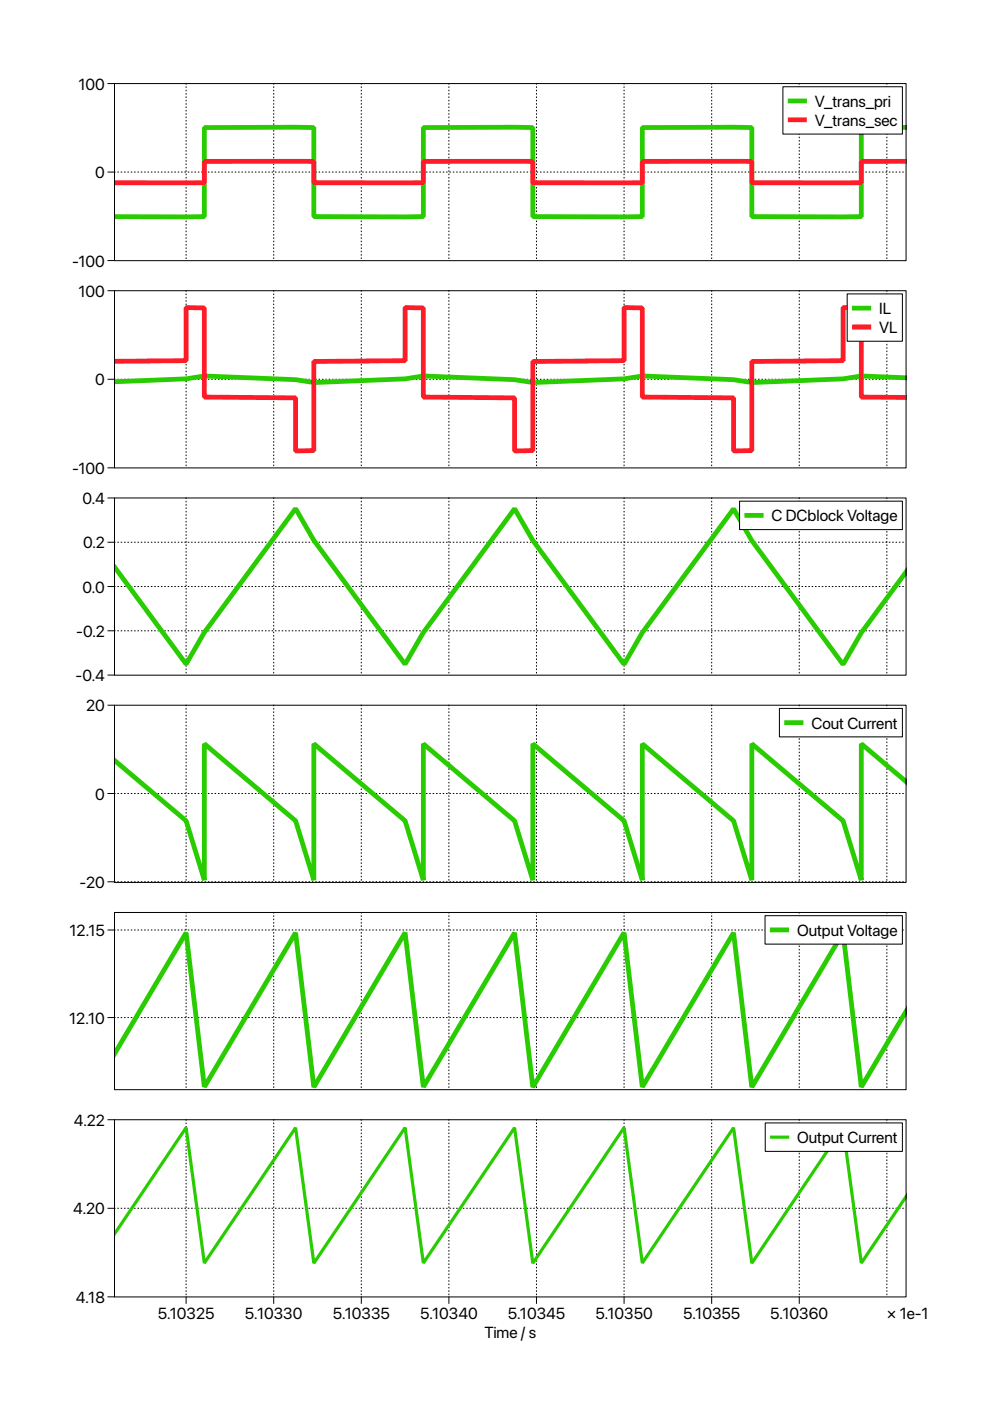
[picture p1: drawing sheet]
<svg xmlns="http://www.w3.org/2000/svg" width="210mm" height="297mm" viewBox="0 0 210 297" stroke-linecap="round" stroke-linejoin="round" font-family="sans-serif">
<g fill="none" stroke="#000" stroke-width=".21" stroke-dasharray=".1 .6">
<path d="M39.5 17.7v37.5M58 17.7v37.5M76.6 17.7v37.5M95.2 17.7v37.5M113.7 17.7v37.5M132.3 17.7v37.5M150.9 17.7v37.5M169.5 17.7v37.5M188 17.7v37.5M24.3 36.5h167.8M39.5 61.6v37.6M58 61.6v37.6"/>
<path d="M76.6 61.6v37.6M95.2 61.6v37.6M113.7 61.6v37.6M132.3 61.6v37.6M150.9 61.6v37.6M169.5 61.6v37.6M188 61.6v37.6M24.3 80.4h167.8M24.3 115h167.8M39.5 105.6v37.5M58 105.6v37.5M76.6 105.6v37.5"/>
<path d="M95.2 105.6v37.5M113.7 105.6v37.5M132.3 105.6v37.5M150.9 105.6v37.5M169.5 105.6v37.5M188 105.6v37.5M24.3 133.7h167.8M24.3 124.4h167.8M39.5 149.5v37.6M58 149.5v37.6M76.6 149.5v37.6M95.2 149.5v37.6"/>
<path d="M113.7 149.5v37.6M132.3 149.5v37.6M150.9 149.5v37.6M169.5 149.5v37.6M188 149.5v37.6M24.3 168.2h167.8M24.3 187h167.8M24.3 197.2h167.8M39.5 193.5v37.5M58 193.5v37.5M76.6 193.5v37.5M95.2 193.5v37.5"/>
<path d="M113.7 193.5v37.5M132.3 193.5v37.5M150.9 193.5v37.5M169.5 193.5v37.5M188 193.5v37.5M24.3 215.7h167.8M39.5 237.4v37.6M58 237.4v37.6M76.6 237.4v37.6M95.2 237.4v37.6M113.7 237.4v37.6M132.3 237.4v37.6"/>
<path d="M150.9 237.4v37.6M169.5 237.4v37.6M188 237.4v37.6M24.3 256.2h167.8"/>
</g>
<g fill="none" stroke="#000" stroke-width=".21">
<path d="M22.9 17.7h1.4M24.3 17.7h167.8v37.6h-167.8zM22.9 36.5h1.4M22.9 55.2h1.4M22.9 61.6h1.4M24.3 61.6h167.8v37.6h-167.8zM22.9 99.2h1.4M22.9 80.4h1.4M22.9 115h1.4M22.9 105.6h1.4M24.3 105.6h167.8v37.6h-167.8zM22.9 133.7h1.4"/>
<path d="M22.9 124.4h1.4M22.9 143.1h1.4M22.9 149.5h1.4M24.3 149.5h167.8v37.6h-167.8zM22.9 168.2h1.4M22.9 187h1.4M22.9 197.2h1.4M24.3 193.5h167.8v37.5h-167.8zM22.9 215.7h1.4M22.9 237.4h1.4M24.3 237.4h167.8v37.6h-167.8zM22.9 256.2h1.4"/>
<path d="M22.9 275h1.4M39.5 275v1.3M58 275v1.3M76.6 275v1.3M95.2 275v1.3M113.7 275v1.3M132.3 275v1.3M150.9 275v1.3M169.5 275v1.3"/>
</g>
<path d="M192.2 27h-9.6v18.9h-23.2v-18.9h-3.9h-19.3v18.9h-23.2v-18.9h-3.9h-19.3v18.9h-23.3v-18.9h-3.8h-19.4v18.9h-19.1M192.2 80.1l-9.6-.4-3.9 .6-19.3 .8-3.9-.6-19.3-.8-3.9 .6-19.3 .8-3.9-.6-19.3-.8-3.9 .6-19.4 .8-3.8-.6-19.4-.8-3.8 .6-15.3 .6M24.2 120.1l15.3 20.7 3.8-6.7 19.4-26.3 3.8 6.8 19.4 26.2 3.9-6.7 19.3-26.2 3.9 6.7 19.3 26.2 3.9-6.7 19.3-26.2 3.9 6.7 19.3 26.3 3.9-6.8 9.6-12.9M24.2 161.2l15.3 12.8 3.8 12.6v-28.9l19.4 16.3 3.8 12.6v-28.9l19.4 16.3 3.9 12.6v-28.9l19.3 16.3 3.9 12.6v-28.9l19.3 16.3 3.9 12.6v-28.9l19.3 16.3 3.9 12.6v-28.9l19.3 16.3 3.9 12.6v-28.9l9.6 8.1M192.2 214.3l-9.6 16.2-3.9-32.8-19.3 32.8-3.9-32.7-19.3 32.7-3.9-32.8-19.3 32.8-3.9-32.7-19.3 32.7-3.9-32.8-19.4 32.8-3.8-32.7-19.4 32.7-3.8-32.8-15.3 25.8" fill="none" stroke="#29cc00" stroke-width="1"/>
<path d="M192.2 34.2h-9.6v4.5h-23.2v-4.5h-3.9h-19.3v4.5h-23.2v-4.5h-3.9h-19.3v4.5h-23.3v-4.5h-3.8h-19.4v4.5h-19.1M24.2 76.6l15.3-.1v-11.3l3.8 .1v18.9l19.4 .2v11.2l3.8-.1v-18.9l19.4-.1v-11.3l3.9 .1v18.9l19.3 .2v11.2l3.9-.1v-18.9l19.3-.1v-11.3l3.9 .1v18.9l19.3 .2v11.2l3.9-.1v-18.9l19.3-.1v-11.3l3.9 .1v18.9l9.6 .1" fill="none" stroke="#ff1c29" stroke-width="1"/>
<path d="M192.2 253.6l-9.6 14.2-3.9-28.7-19.3 28.7-3.9-28.7-19.3 28.7-3.9-28.7-19.3 28.7-3.9-28.7-19.3 28.7-3.9-28.7-19.4 28.7-3.8-28.7-19.4 28.7-3.8-28.7-15.3 22.6" fill="none" stroke="#29cc00" stroke-width=".68"/>
<path d="M166 18.4h25.3v10h-25.3z" fill="#fff" stroke="#000" stroke-width=".21"/>
<path d="M167 21.4h4.1" fill="none" stroke="#29cc00" stroke-width="1" stroke-linecap="butt"/>
<path d="M167 25.4h4.1" fill="none" stroke="#ff1c29" stroke-width="1" stroke-linecap="butt"/>
<path d="M179.6 62.3h11.7v10h-11.7z" fill="#fff" stroke="#000" stroke-width=".21"/>
<path d="M180.7 65.3h4" fill="none" stroke="#29cc00" stroke-width="1" stroke-linecap="butt"/>
<path d="M180.7 69.3h4" fill="none" stroke="#ff1c29" stroke-width="1" stroke-linecap="butt"/>
<path d="M156.8 106.3h34.5v6h-34.5z" fill="#fff" stroke="#000" stroke-width=".21"/>
<path d="M157.8 109.3h4.1" fill="none" stroke="#29cc00" stroke-width="1" stroke-linecap="butt"/>
<path d="M165.3 150.2h26v6h-26z" fill="#fff" stroke="#000" stroke-width=".21"/>
<path d="M166.3 153.2h4" fill="none" stroke="#29cc00" stroke-width="1" stroke-linecap="butt"/>
<path d="M162.2 194.1h29.1v6.1h-29.1z" fill="#fff" stroke="#000" stroke-width=".21"/>
<path d="M163.2 197.2h4.1" fill="none" stroke="#29cc00" stroke-width="1" stroke-linecap="butt"/>
<path d="M162.2 238.1h29.1v6h-29.1z" fill="#fff" stroke="#000" stroke-width=".21"/>
<path d="M163.3 241.1h4" fill="none" stroke="#29cc00" stroke-width=".68" stroke-linecap="butt"/>
<g font-size="3.4">
<text x="16.6" y="19">100</text>
<text x="172.8" y="22.7">V_trans_pr</text>
<text x="188.2" y="22.7">i</text>
<text x="172.8" y="26.7">V_trans_se</text>
<text x="188.6" y="26.7">c</text>
<text x="20.2" y="37.8">0</text>
<text x="15.3" y="56.5">-100</text>
<text x="16.6" y="62.9">100</text>
<text x="186.4" y="66.6">IL</text>
<text x="186.4" y="70.6">V</text>
<text x="188.5" y="70.6">L</text>
<text x="20.2" y="81.7">0</text>
<text x="15.3" y="100.5">-100</text>
<text x="17.5" y="106.9">0.4</text>
<text x="163.6" y="110.5">C DCblock Voltag</text>
<text x="188.6" y="110.5">e</text>
<text x="17.6" y="116.2">0.2</text>
<text x="17.5" y="125.6">0.0</text>
<text x="16.2" y="135">-0.2</text>
<text x="16" y="144.4">-0.4</text>
<text x="18.3" y="150.8">20</text>
<text x="172" y="154.5">Cout Current</text>
<text x="20.2" y="169.5">0</text>
<text x="16.8" y="188.2">-20</text>
<text x="14.8" y="198.5">12.15</text>
<text x="169" y="198.4">Output Voltag</text>
<text x="188.6" y="198.4">e</text>
<text x="14.7" y="217">12.10</text>
<text x="15.6" y="238.7">4.22</text>
<text x="169" y="242.4">Output Current</text>
<text x="15.5" y="257.5">4.20</text>
<text x="16.1" y="276.2">4.18</text>
<text x="33.4" y="279.6">5.10325</text>
<text x="51.9" y="279.6">5.10330</text>
<text x="70.5" y="279.6">5.10335</text>
<text x="89.1" y="279.6">5.10340</text>
<text x="107.7" y="279.6">5.10345</text>
<text x="126.2" y="279.6">5.10350</text>
<text x="144.8" y="279.6">5.10355</text>
<text x="163.3" y="279.6">5.10360</text>
<text x="188" y="279.6">× 1e-1</text>
<text x="102.7" y="283.6">Time / s</text>
</g>
</svg>
